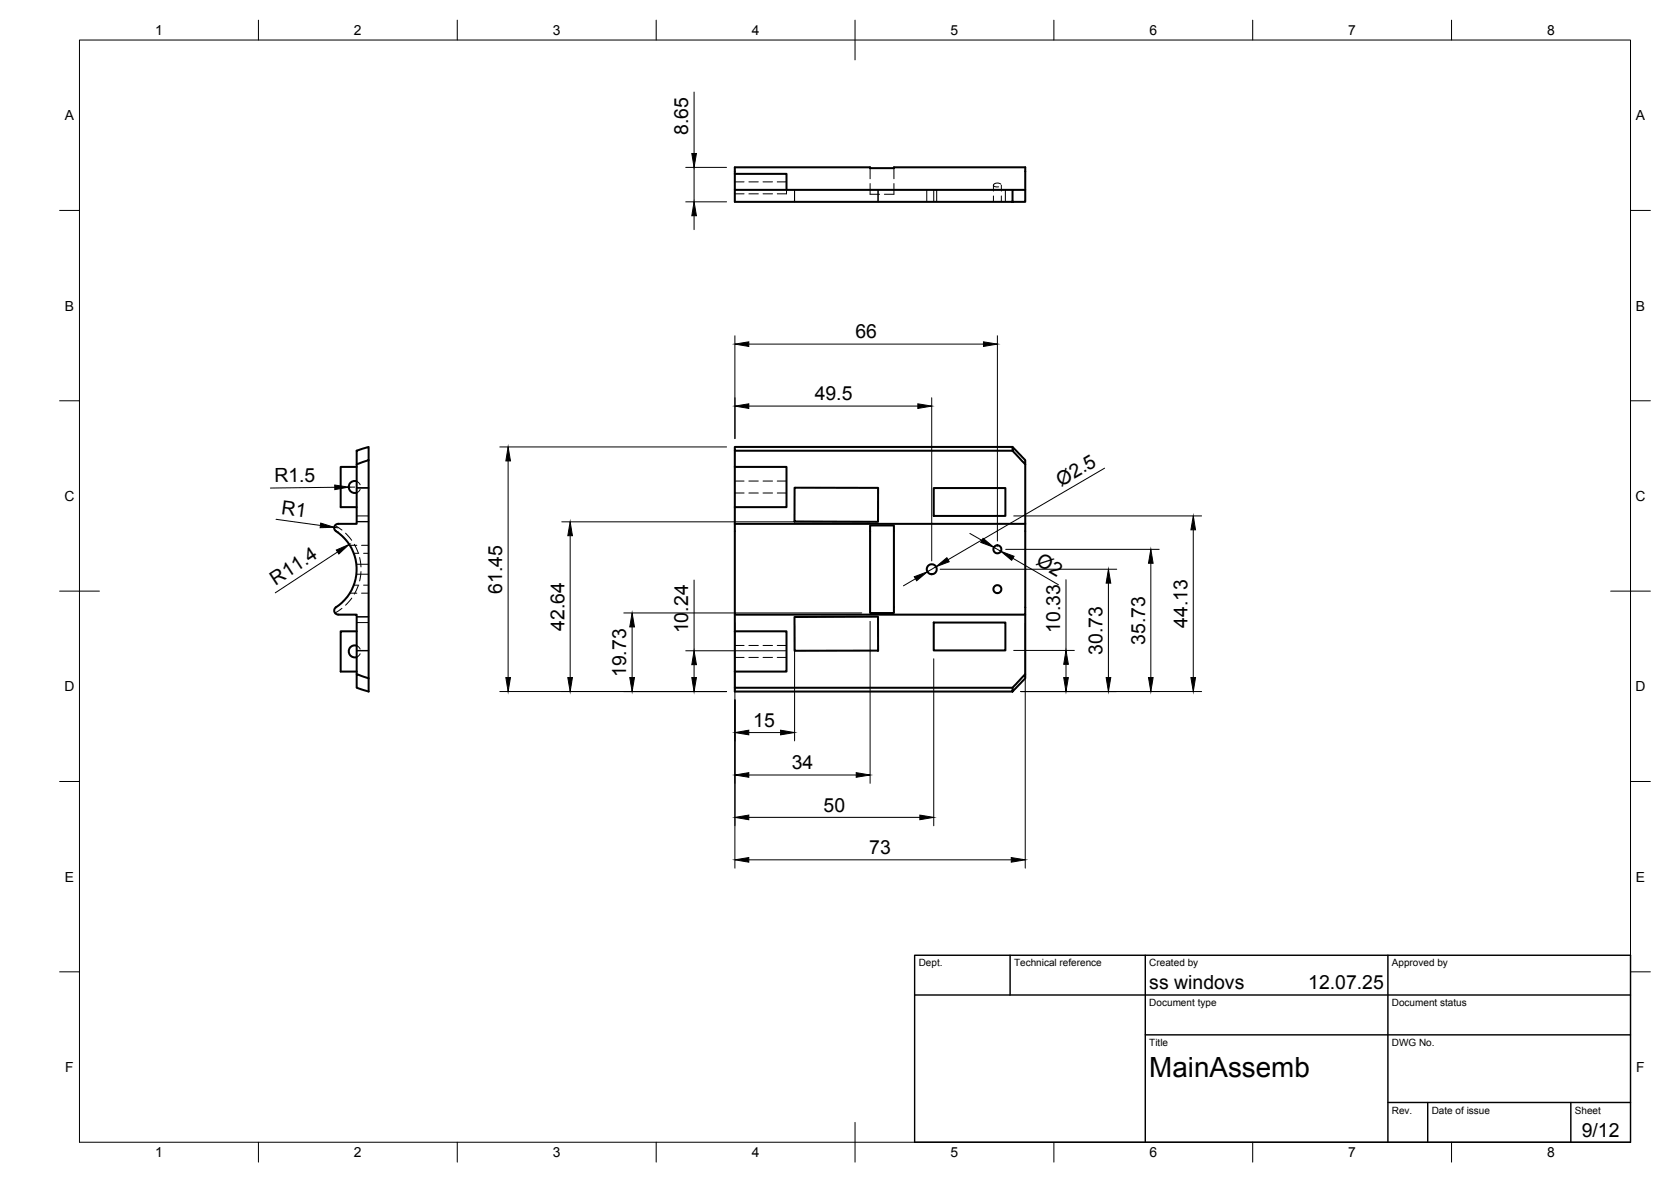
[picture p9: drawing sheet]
<svg xmlns="http://www.w3.org/2000/svg" width="420mm" height="297mm" viewBox="0 0 420 297" stroke-linecap="round" stroke-linejoin="round" font-family="sans-serif">
<!-- layer: Visible -->
<g fill="none" stroke="#000" stroke-width=".51">
<path d="M184.8 47.7v-5.7h34v.3h6v-.3h33v5.7M184.8 43.7h13v4M254.6 47.7h-69.8v3h73v-3h-3.2v3M89.7 113.3l3-1v3.3l-3 1.1zM89.7 116.7v14.9h-4.7a1.01 1.01 0 0 0-.9 .8 1.01 1.01 0 0 0 .4 1.1 11.4 11.4 0 0 1 0 19.1M89.7 117.3h-4v10.2h4M92.7 115.6v58.2l-3-1v-3.4l3 1.1M184.8 117.3h13v10.2h-13M184.8 113.3v18.3M254.6 112.3l2.4 2.5a1.45 1.45 0 0 1 .8 1.9l-2.4-2.6a1.45 1.45 0 0 1-.8-1.8zM254.6 112.3h-69.8v1h69.8M257.8 116.7v14.9"/>
<path d="M89.7 121a1.51 1.51 0 0 0-2 1.4 1.51 1.51 0 0 0 2 1.4M184.8 131.6v22.9h73v-22.9M184.8 131.6h73M199.8 122.6h21v8.5l-21-.1zM218.8 132h6v22.1h-6zM234.8 122.6h18v7.1h-18zM84.5 152.6a1.02 1.02 0 0 0-.4 1.1 1.02 1.02 0 0 0 .9 .8h4.7v14.9M89.7 158.7h-4v10.1h4M184.8 158.7h13v10.1h-13M184.8 154.5v18.3M199.8 155.1l21-.1v8.5h-21zM234.8 156.4h18v7.1h-18z"/>
<path d="M257.8 154.5v14.9M89.7 162.3a1.51 1.51 0 0 0-2 1.4 1.51 1.51 0 0 0 2 1.4M254.6 172.8h-69.8v1h69.8l2.4-2.5a1.45 1.45 0 0 0 .8-1.9l-2.4 2.6a1.45 1.45 0 0 0-.8 1.8"/>
<circle cx="250.8" cy="138" r="1"/>
<circle cx="234.3" cy="143" r="1.25"/>
<circle cx="250.8" cy="148.1" r="1"/>
</g>
<!-- layer: Hidden -->
<g fill="none" stroke="#000" stroke-width=".25">
<path d="M184.8 45.7h2.3M184.8 48.7h2.3M188.3 45.7h2.4M188.3 48.7h2.4M191.9 45.7h2.3M191.9 48.7h2.3M195.4 45.7h2.4M197.8 47.7v1h-2.4M199.8 47.7v3M218.8 46.1v2.7h2.4M218.8 42.3v2.6M220.8 47.7v3"/>
<path d="M224.8 42.3v2.6M224.8 46.1v2.7h-2.4M233 50.7v-3l1.1-.1 1.4 .1v3M234.8 47.7v3M249.8 46.6v1.4M249.8 49.2v1.5M251.6 46.3l-1-.3-.8 .5 .3 .4 1 .1M251.8 46.6v1.4M251.8 49.2v1.5M252.8 47.7v3M84.2 132l1.8 1.2M86.9 134l1.5 1.8"/>
<path d="M88 137h1.7M88.9 139.1h1.3M89.1 136.8l1 2.2M89.7 121l.5 .3 .4 .5M89.7 122.6h3M89.7 129.7h3M89.7 131h3M89.7 131.1h3M90.6 123l-.4 .5-.5 .3M90.9 137h1.8M91.4 139.1h1.3M184.8 120.9h2.3"/>
<path d="M184.8 123.9h2.3M188.3 120.9h2.4M188.3 123.9h2.4M191.9 120.9h2.3M191.9 123.9h2.3M195.4 120.9h2.4M195.4 123.9h2.4M86 152.9l-1.8 1.2M88 149.1h1.7M88.5 150.3l-1.6 1.8M88.9 147.1h1.3M89.6 144.3h3.1"/>
<path d="M89.6 141.8h3.1M89.7 156.4h3M89.7 155.1h3M89.7 155h3M90.1 147.1l-1 2.2M90.4 140.1l.4 2.4M90.8 143.6l-.4 2.4M90.9 149.1h1.8M91.4 147.1h1.3M89.7 162.3l.5 .3 .4 .5M89.7 163.5h3M90.6 164.3l-.4 .5-.5 .3"/>
<path d="M184.8 162.2h2.3M184.8 165.2h2.3M188.3 162.2h2.4M188.3 165.2h2.4M191.9 162.2h2.3M191.9 165.2h2.3M195.4 162.2h2.4M195.4 165.2h2.4"/>
</g>
<!-- layer: BORDER -->
<g fill="none" stroke="#000" stroke-width=".25">
<path d="M20 10.1h390v276.9h-390zM65 5.1v5M115 5.1v5M165 5.1v5M215 5.1v10M265 5.1v5M315 5.1v5M365 5.1v5M15 52.9h5M410 52.9h5M15 100.7h5M410 100.7h5"/>
<path d="M15 148.6h10M405 148.6h10M15 196.4h5M410 196.4h5M15 244.2h5M410 244.2h5M65 287v5M115 287v5M165 287v5M215 282.1v9.9M265 287v5M315 287v5"/>
<path d="M365 287v5"/>
</g>
<!-- layer: TITLEBLOCK -->
<path d="M230 240.1h180v46.9h-180zM230 250h180M254 240.1v9.9M288 240.1v46.9M349 240.1v46.9M288 260.1h122M349 277.1h61M359 277.1v9.9M395 277.1v9.9" fill="none" stroke="#000" stroke-width=".36"/>
<!-- layer: FD_Dimensions -->
<g fill="none" stroke="#000" stroke-width=".25">
<path d="M174.5 23.1v15.5M172.4 50.7h10.3M172.4 42.1h10.3M174.5 42.1v8.6M174.5 54.2v3.5M184.8 84.4v25.8M188.3 86.5h59M234.3 100v41M250.8 84.4v51.6M125.7 112.3h57M127.8 115.8v54.5M188.3 102.1h42.5"/>
<path d="M277.7 117.7l-39.3 23M69.4 130.5l11.2 1.5M84.2 122.5l-16.2 .1M84.9 138.7l-15.7 10.3M85 132.7l-1-.2 .3 .8 .7 .4M87.7 122.4h1.5M141.2 131.1h77.5M143.4 134.6v35.7M243.9 134.1l3 1.7M249.9 137.5l1.8 1M252.9 138.1h38.6M254.9 129.7h47.2"/>
<path d="M300 133.1v37.2M156.8 154h59.9M158.9 157.6v12.7M174.5 145.8v17.7M184.8 156.6v61.6M199.8 157.1v29.1M218.8 156.2v40.7M230.2 145.4l-3 1.8M235.4 142.4l-2.2 1.3M236.4 143.1h44.4M254.7 140.3l11.4 6.6M257.8 156.6v61.6"/>
<path d="M268 145.7v17.8M278.7 146.5v23.8M289.4 141.5v28.8M125.7 173.8h57M172.4 163.5h25.3M174.5 167v3.3M234.8 165.6v41.9M254.9 163.5h15.2M256.7 173.8h45.4M268 166.9v3.4M188.3 194.8h27M188.3 184.1h8"/>
<path d="M188.3 216.1h66M188.3 205.4h43"/>
</g>
<g fill="#000" stroke="#000" stroke-width=".25">
<path d="M173.9 38.6h1.2l-.6 3.5zM174.5 50.7l.6 3.5h-1.2zM184.8 86.5l3.5-.6v1.2zM247.3 85.9l3.5 .6-3.5 .6zM127.8 112.3l.6 3.5h-1.2zM184.8 102.1l3.5-.6v1.1zM230.8 101.5l3.5 .6-3.5 .5zM80.6 131.5l3.4 1-3.5 .1zM84.2 121.9l3.5 .5-3.5 .6zM84.6 138.2l3.2-1.4-2.6 2.4zM143.4 131.1l.5 3.5h-1.1zM247.2 135.3l2.7 2.2-3.3-1.2z"/>
<path d="M251.7 138.5l3.3 1.3-.6 1zM300 129.7l.6 3.4h-1.2zM158.9 154l.6 3.6h-1.2zM229.9 144.9l3.3-1.2-2.7 2.3zM235.4 142.4l2.7-2.2 .6 1zM278.7 143.1l.6 3.4h-1.2zM289.4 138.1l.5 3.4h-1.1zM127.2 170.3h1.2l-.6 3.5zM142.8 170.3h1.1l-.5 3.5zM158.3 170.3h1.2l-.6 3.5zM173.9 170.3h1.2l-.6 3.5zM174.5 163.5l.6 3.5h-1.2z"/>
<path d="M267.5 170.3h1.1l-.6 3.5zM268 163.5l.6 3.4h-1.1zM278.1 170.3h1.2l-.6 3.5zM288.8 170.3h1.1l-.5 3.5zM299.4 170.3h1.2l-.6 3.5zM184.8 194.8l3.5-.6v1.1zM184.8 184.1l3.5-.6v1.2zM196.3 183.5l3.5 .6-3.5 .6zM215.3 194.2l3.5 .6-3.5 .5zM184.8 216.1l3.5-.6v1.2zM184.8 205.4l3.5-.6v1.2zM231.3 204.8l3.5 .6-3.5 .6z"/>
<path d="M254.3 215.5l3.5 .6-3.5 .6z"/>
</g>
<text font-size="7" x="289" y="270.6">MainAssemb</text>
<g font-size="4.9">
<text x="173.1" y="33.9" transform="rotate(-90 173.1 33.9)">8.65</text>
<text x="215.1" y="85">66</text>
<text x="204.9" y="100.6">49.5</text>
<text x="69" y="121.2" transform="rotate(-1 69 121.2)">R1.5</text>
<text x="266.8" y="122.3" transform="rotate(-30 266.8 122.3)">Ø2.5</text>
<text x="70.6" y="129.3" transform="rotate(8 70.6 129.3)">R1</text>
<text x="260.3" y="141.8" transform="rotate(30 260.3 141.8)">Ø2</text>
<text x="69.3" y="147.3" transform="rotate(-33 69.3 147.3)">R11.4</text>
<text x="126.3" y="149.2" transform="rotate(-90 126.3 149.2)">61.45</text>
<text x="141.9" y="158.5" transform="rotate(-90 141.9 158.5)">42.64</text>
<text x="173.1" y="159.2" transform="rotate(-90 173.1 159.2)">10.24</text>
<text x="266.6" y="159.1" transform="rotate(-90 266.6 159.1)">10.33</text>
<text x="298.6" y="157.8" transform="rotate(-90 298.6 157.8)">44.13</text>
<text x="277.2" y="164.5" transform="rotate(-90 277.2 164.5)">30.73</text>
<text x="287.9" y="162" transform="rotate(-90 287.9 162)">35.73</text>
<text x="157.5" y="170.2" transform="rotate(-90 157.5 170.2)">19.73</text>
<text x="189.4" y="182.6">15</text>
<text x="199.1" y="193.3">34</text>
<text x="207.1" y="203.9">50</text>
<text x="218.6" y="214.6">73</text>
<text x="289" y="248.5">ss windovs</text>
<text x="329" y="248.5">12.07.25</text>
<text x="397.7" y="285.7">9/12</text>
</g>
<g font-size="3.5">
<text x="39" y="8.8">1</text>
<text x="89" y="8.8">2</text>
<text x="139" y="8.8">3</text>
<text x="189" y="8.8">4</text>
<text x="239" y="8.8">5</text>
<text x="289" y="8.8">6</text>
<text x="339" y="8.8">7</text>
<text x="389" y="8.8">8</text>
<text x="16.3" y="30.2">A</text>
<text x="411.3" y="30.2">A</text>
<text x="16.3" y="78">B</text>
<text x="411.3" y="78">B</text>
<text x="16.2" y="125.9">C</text>
<text x="411.2" y="125.9">C</text>
<text x="16.2" y="173.7">D</text>
<text x="411.2" y="173.7">D</text>
<text x="16.3" y="221.6">E</text>
<text x="411.3" y="221.6">E</text>
<text x="16.4" y="269.4">F</text>
<text x="411.4" y="269.4">F</text>
<text x="39" y="290.8">1</text>
<text x="89" y="290.8">2</text>
<text x="139" y="290.8">3</text>
<text x="189" y="290.8">4</text>
<text x="239" y="290.8">5</text>
<text x="289" y="290.8">6</text>
<text x="339" y="290.8">7</text>
<text x="389" y="290.8">8</text>
</g>
<g font-size="2.5">
<text x="231" y="242.9">Dept.</text>
<text x="255" y="242.9">Technical reference</text>
<text x="289" y="242.9">Created by</text>
<text x="350" y="242.9">Approved by</text>
<text x="289" y="252.8">Document type</text>
<text x="350" y="252.8">Document status</text>
<text x="289" y="262.9">Title</text>
<text x="350" y="262.9">DWG No.</text>
<text x="350" y="279.9">Rev.</text>
<text x="360" y="279.9">Date of issue</text>
<text x="396" y="279.9">Sheet</text>
</g>
</svg>
